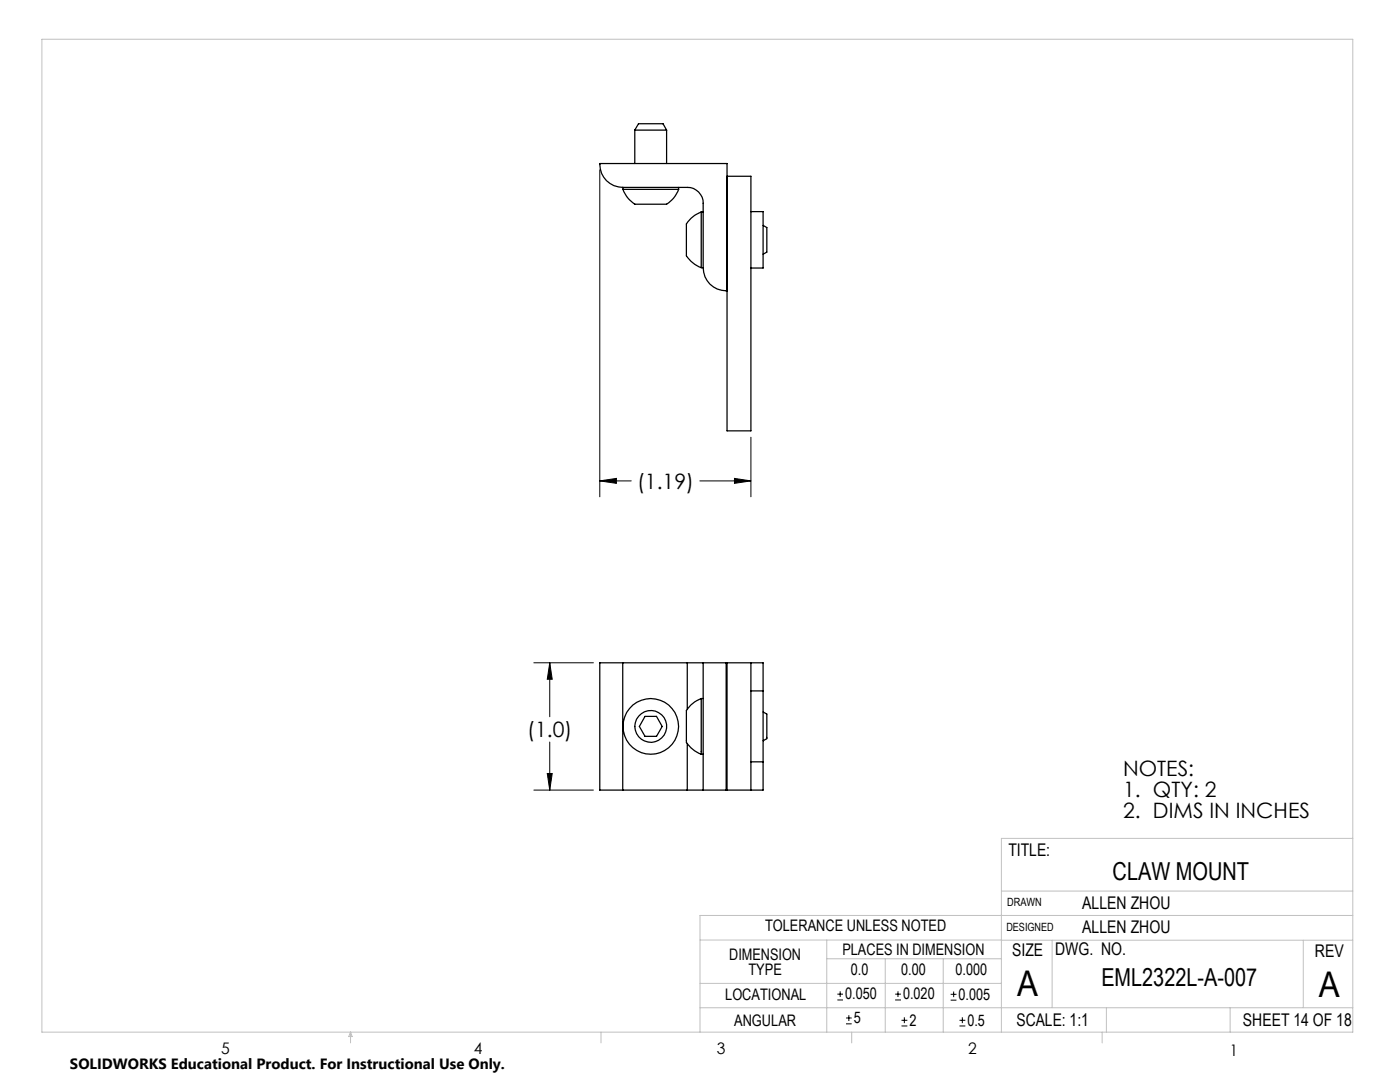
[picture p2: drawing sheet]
<svg xmlns="http://www.w3.org/2000/svg" width="279mm" height="216mm" viewBox="0 0 279 216" stroke-linecap="round" stroke-linejoin="round" font-family="sans-serif">
<g fill="none" stroke="#000" stroke-width=".2">
<path d="M119.7 33.9v65.2M119.7 96l3.3-.5v.9zM119.7 96h6.3M139.7 96h10.2M146.6 95.5l3.3 .5-3.3 .4zM149.9 87.2v11.9M106.5 132.3h11.9M109.7 132.3l.5 3.2h-1zM109.7 132.3v10.7M106.5 157.7h11.9M109.2 154.3h1l-.5 3.4zM109.7 148.1v9.6"/>
<path d="M167.1 199.5h1.1M167.1 198.4h1.1M167.7 197.8v1.1M178.6 199.5h1.2M178.6 198.4h1.2M179.2 197.8v1.1M189.7 199.6h1.2M189.7 198.4h1.2M190.3 197.8v1.2M168.8 204.3h1.2M168.8 203.1h1.2M169.4 202.6v1.1"/>
<path d="M179.9 204.7h1.2M179.9 203.6h1.2M180.5 203v1.2M191.5 204.7h1.2M191.5 203.6h1.2M192.1 203v1.2"/>
</g>
<g fill="none" stroke="#c0c0c0" stroke-width=".2">
<path d="M8.4 7.8h261.6v198.2h-261.6zM199.8 177.8h70.2M270 167.3h-70.2v38.7M139.7 187.6h60.2M139.7 196.2h60.1M165 187.6v18.4M165 191.3h34.8M176.7 191.3v14.7M188.2 191.3v14.7M199.8 187.6h70.2M210 187.6v13.5M260.1 187.6v13.5"/>
<path d="M270 182.7h-130.3v23.3M70 206v2.1M70 206l.3 .8h-.7zM119.9 206v2.1M139.7 201.1h130.3M170 206v2.1M220 206v2.1M220.8 201.1v4.9M245.5 201.1v4.9"/>
</g>
<path d="M109.7 132.3l.5 3.2h-1zM109.2 154.3h1l-.5 3.4zM119.7 96l3.3-.5v.9zM146.6 95.5l3.3 .5-3.3 .4z" fill="#000"/>
<g fill="none" stroke="#000" stroke-width=".25">
<path d="M124.3 37.8a5.5 5.5 0 0 0 2.5 2.9h5.2a1.75 1.75 0 0 0 1.8-.6l1-1 .6-1.3M124.3 37.8h11.1M124.3 37.4v.4M126.7 26h6.3M126.7 26l.7-1.3h4.9l.7 1.3M126.7 26v6.6M133 26v6.6M135.4 37.4v.4M145.1 35.2h4.8v50.8h-4.8v-53.4h-25.4a4.6 4.6 0 0 0 4.6 4.8h12.9a3.1 3.1 0 0 1 3.1 3.2v12.8M139.9 42.3a5.5 5.5 0 0 0-2.9 2.5v6.1a5.3 5.3 0 0 0 2.9 2.5M139.9 42.3v11.1M139.9 42.3h.4"/>
<path d="M139.9 53.4h.4M140.3 53.4a4.6 4.6 0 0 0 4.8 4.6M149.9 42.2h2.4v11.3h-2.4M152.3 45l.7 .4v4.9l-.7 .4M124.3 132.3h-4.6v25.4h4.6M124.3 132.3h12.9M124.3 132.3v25.4M137.2 132.3h3.1M137.2 132.3v9.2M139.9 139.4a5.4 5.4 0 0 0-2.9 2.6v5.4a1.38 1.38 0 0 0 .6 1.5l1 .9 1.3 .7M139.9 139.4v11.1M139.9 139.4h.4"/>
<path d="M140.3 132.3h4.6M140.3 132.3v25.4M144.9 132.3h7.4v5.6M144.9 132.3v25.4M145.1 132.3v25.4M149.9 137.9h2.4M149.9 132.3v25.4M152.3 137.9v14.1M124.3 157.7h12.9M128.7 142.9h2.3l1.2 2.1-1.2 1.9h-2.3l-1.1-1.9zM137.2 157.7h3.1M137.2 148.4v9.3"/>
<path d="M139.9 150.5h.4M140.3 157.7h4.6M149.9 152h2.4M152.3 152v5.7h-7.4M152.3 142.1l.7 .4v4.9l-.7 .4"/>
<circle cx="129.9" cy="145" r="3.2"/>
<circle cx="129.9" cy="144.9" r="5.6"/>
</g>
<g font-size="7.1">
<text x="203" y="198.7">A</text>
<text x="263.2" y="198.9">A</text>
</g>
<g font-size="4.9">
<text x="222.1" y="175.7">CLAW MOUNT</text>
<text x="219.8" y="196.7">EML2322L-A-007</text>
</g>
<g font-size="4.2">
<text x="127.2" y="97.5">(1.19)</text>
<text x="105.2" y="147.1">(1.0)</text>
<text x="224.2" y="154.8">NOTES:</text>
<text x="224.2" y="158.9">1. QTY: 2</text>
<text x="224.2" y="163.1">2. DIMS IN INCHES</text>
</g>
<g font-size="3.5">
<text x="201.2" y="170.7">TITLE:</text>
<text x="216" y="181.4">ALLEN ZHOU</text>
<text x="202" y="190.7">SIZE</text>
<text x="210.6" y="190.6">DWG. NO.</text>
<text x="216" y="186.2">ALLEN ZHOU</text>
<text x="262.4" y="190.9">REV</text>
<text x="202.9" y="204.6">SCALE: 1:1</text>
<text x="248.1" y="204.6">SHEET 14 OF 18</text>
</g>
<g font-size="3.2">
<text x="152.7" y="185.7">TOLERANCE UNLESS NOTED</text>
<text x="145.5" y="191.5">DIMENSION</text>
<text x="168.1" y="190.5">PLACES IN DIMENSION</text>
<text x="149.4" y="194.6">TYPE</text>
<text x="169.8" y="194.6">0.0</text>
<text x="179.8" y="194.6">0.00</text>
<text x="190.7" y="194.6">0.000</text>
<text x="144.7" y="199.6">LOCATIONAL</text>
<text x="168.7" y="199.4">0.050</text>
<text x="180.2" y="199.4">0.020</text>
<text x="191.3" y="199.5">0.005</text>
<text x="146.5" y="204.6">ANGULAR</text>
<text x="170.4" y="204.2">5</text>
<text x="181.5" y="204.6">2</text>
<text x="193.1" y="204.6">0.5</text>
<text x="44.2" y="210.4">5</text>
<text x="94.6" y="210.3">4</text>
<text x="143.1" y="210.4">3</text>
<text x="193.2" y="210.3">2</text>
<text x="245.4" y="210.6">1</text>
</g>
<text font-size="3" x="14" y="213.3">SOLIDWORKS Educational Product. For Instructional Use Only.</text>
<g font-size="2.3">
<text x="200.8" y="185.7">DESIGNED</text>
<text x="201" y="180.9">DRAWN</text>
</g>
</svg>
